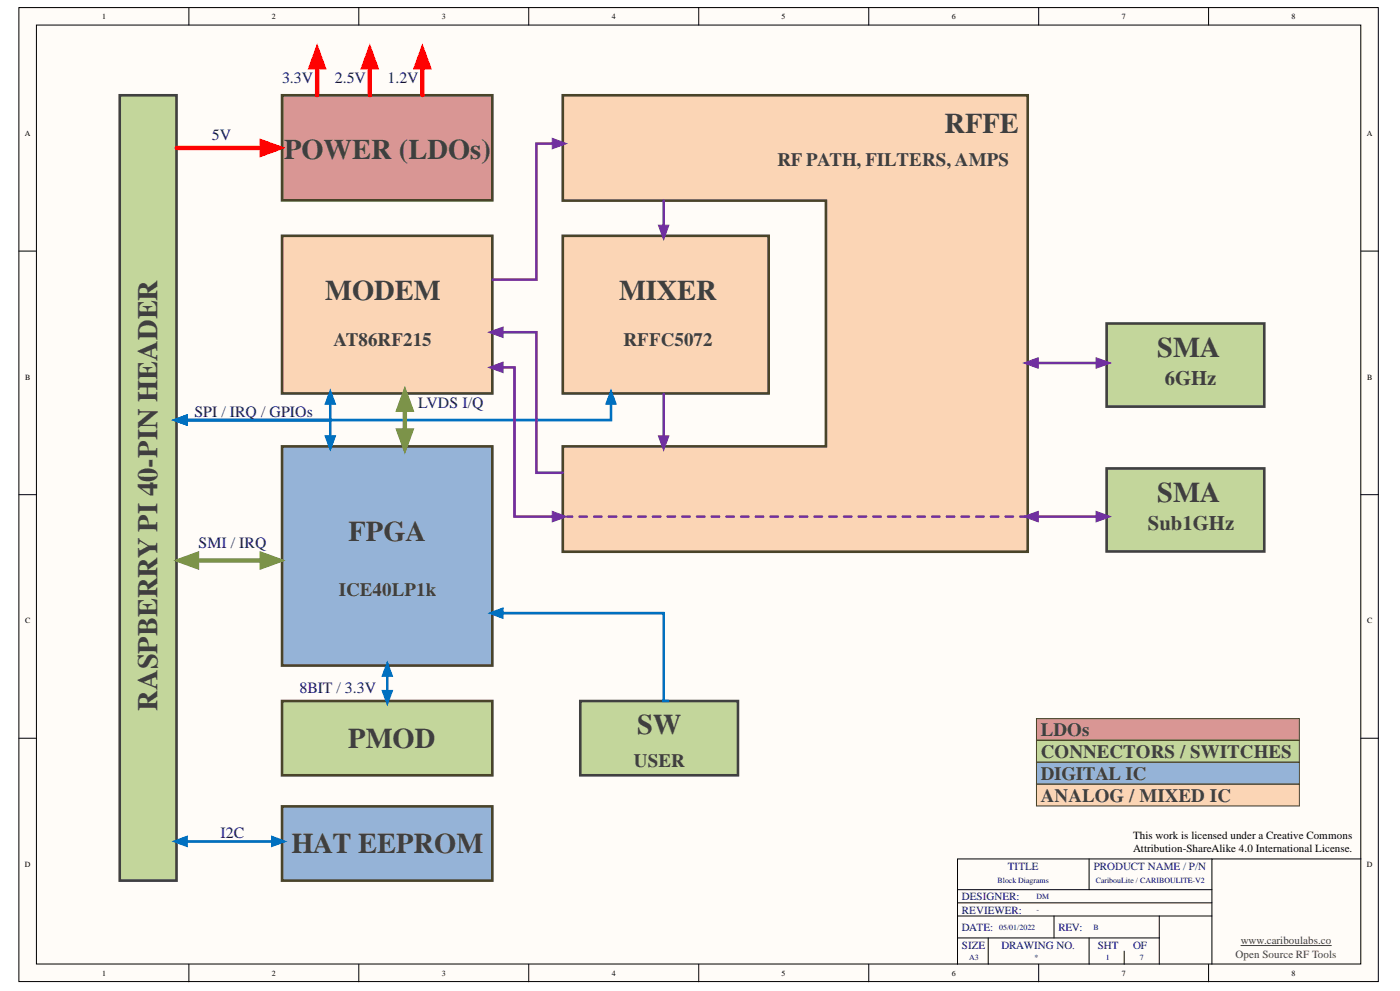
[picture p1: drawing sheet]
<svg xmlns="http://www.w3.org/2000/svg" width="420mm" height="297mm" viewBox="0 0 420 297" stroke-linecap="round" stroke-linejoin="round" font-family="sans-serif">
<g fill="#fffcf8" stroke="#000" stroke-width=".3">
<path d="M5.7 2.3h407.6v291.9h-407.6z"/>
<path d="M10.9 7.5h397.1v281.5h-397.1z"/>
</g>
<g fill="none" stroke="#000" stroke-width=".3">
<path d="M56.6 2.3v5.2M107.6 2.3v5.2M158.5 2.3v5.2M209.5 2.3v5.2M260.5 2.3v5.2M311.5 2.3v5.2M362.4 2.3v5.2M5.7 75.3h5.2M408.1 75.3h5.3M5.7 148.3h5.2M408.1 148.3h5.3M5.7 221.3h5.2"/>
<path d="M408.1 221.3h5.3M326.6 257.5v9.2M363.4 257.5h-76.3v9.2M408.1 257.5h-44.7v31.5M287.1 270.6h76.3M316.1 274.6v6.5M347.6 274.6v14.4M363.4 274.6h-76.3v6.5M363.4 266.7h-76.3v7.9M56.6 289v5.3M107.6 289v5.3M158.5 289v5.3"/>
<path d="M209.5 289v5.3M260.5 289v5.3M287.1 281.1v7.9M287.1 281.1h60.5M296.3 281.1v7.9M311.5 289v5.3M326.6 281.1v7.9M337.1 285.1v3.9M362.4 289v5.3"/>
</g>
<path d="M372.1 283.4h27.1" fill="none" stroke="#404040" stroke-width=".3"/>
<path d="M35.9 28.6h17v235.4h-17z" fill="#c3d69b" stroke="#404040" stroke-width=".79"/>
<path d="M84.6 210.1h63v22.3h-63z" fill="#c3d69b" stroke="#494429" stroke-width=".79"/>
<path d="M84.6 133.8h63v65.7h-63z" fill="#95b3d7" stroke="#494429" stroke-width=".79"/>
<g fill="#fbd5b5" stroke="#494429" stroke-width=".79">
<path d="M84.6 70.7h63v47.2h-63z"/>
<path d="M168.8 70.7h61.7v47.2h-61.7z"/>
</g>
<path d="M84.6 28.6h63v31.5h-63z" fill="#d99694" stroke="#494429" stroke-width=".79"/>
<path d="M84.6 241.7h63v22.3h-63z" fill="#95b3d7" stroke="#494429" stroke-width=".79"/>
<path d="M168.8 28.6h139.4v136.8h-139.4v-31.6h78.9v-73.7h-78.9z" fill-rule="evenodd" fill="#fbd5b5" stroke="#494429" stroke-width=".79"/>
<g fill="#c3d69b" stroke="#404040" stroke-width=".79">
<path d="M331.8 97h47.3v24.9h-47.3z"/>
<path d="M331.8 140.4h47.3v24.9h-47.3z"/>
<path d="M174 210.1h47.3v22.3h-47.3z"/>
</g>
<path d="M95.1 15.4v13.2M110.9 15.4v13.2M126.7 15.4v13.2M53 44.3h30.3" fill="none" stroke="#f00" stroke-width="1.3"/>
<g fill="#f00" stroke="#f00" stroke-width=".3">
<path d="M78 41.7l7.2 2.6-7.2 2.7z"/>
<path d="M95.1 13.4l2.6 7.3h-5.2z"/>
<path d="M110.9 13.4l2.6 7.3h-5.3z"/>
<path d="M126.7 13.4l2.6 7.3h-5.3z"/>
</g>
<path d="M99 118v7.9h-46M183.2 118v7.9h-130.2M53 125.9h46v7.9M116.1 199.6v10.5M147.7 183.8h51.3v26.3h1.3M53 252.2h31.6" fill="none" stroke="#0070c0" stroke-width=".79"/>
<g fill="#0070c0" stroke="#0070c0" stroke-width=".3">
<path d="M51.8 125.9l4.4-1.6v3.2z"/>
<path d="M99 116.8l1.6 4.4h-3.1z"/>
<path d="M97.5 130.6h3.1l-1.6 4.4z"/>
<path d="M183.2 116.8l1.6 4.4h-3.2z"/>
<path d="M146.5 183.8l4.4-1.6v3.2z"/>
<path d="M116.1 198.4l1.6 4.3h-3.1z"/>
<path d="M114.6 206.9h3.1l-1.6 4.4z"/>
<path d="M81.4 250.6l4.4 1.6-4.4 1.6z"/>
<path d="M51.8 252.2l4.4-1.6v3.2z"/>
</g>
<path d="M121.4 118v15.8M54.3 168h29" fill="none" stroke="#76923c" stroke-width="1.3"/>
<g fill="#76923c" stroke="#76923c" stroke-width=".3">
<path d="M121.4 116l2.6 7.3h-5.2z"/>
<path d="M118.8 128.5h5.2l-2.6 7.3z"/>
<path d="M52.4 168l7.2-2.6v5.2z"/>
<path d="M78 165.4l7.2 2.6-7.2 2.6z"/>
</g>
<path d="M168.8 43h-7.9v40.8h-13.2M199 60.1v10.6M147.7 99.6h13.2v42.1h7.9M147.7 110.1h6.6v44.7h14.5M199 118v15.8M308.2 108.8h23.6M308.2 154.8h23.6" fill="none" stroke="#7030a0" stroke-width=".79"/>
<g fill="#7030a0" stroke="#7030a0" stroke-width=".3">
<path d="M197.4 67.5h3.2l-1.6 4.3z"/>
<path d="M197.4 130.6h3.2l-1.6 4.4z"/>
<path d="M165.6 41.5l4.3 1.5-4.3 1.6z"/>
<path d="M146.5 99.6l4.4-1.6v3.2z"/>
<path d="M146.5 110.1l4.4-1.6v3.2z"/>
<path d="M165.6 153.3l4.3 1.5-4.3 1.6z"/>
<path d="M328.7 153.3l4.3 1.5-4.3 1.6z"/>
<path d="M307 154.8l4.3-1.5v3.1z"/>
<path d="M328.7 107.2l4.3 1.6-4.3 1.6z"/>
<path d="M307 108.8l4.3-1.6v3.2z"/>
</g>
<path d="M308.2 154.8h-138.1" fill="none" stroke="#7030a0" stroke-width=".79" stroke-dasharray="2.2 2.2"/>
<path d="M310.8 215.4h78.8v6.5h-78.8z" fill="#d99694" stroke="#494429" stroke-width=".3"/>
<path d="M310.8 221.9h78.8v6.5h-78.8z" fill="#c3d69b" stroke="#494429" stroke-width=".3"/>
<path d="M310.8 228.5h78.8v6.5h-78.8z" fill="#95b3d7" stroke="#494429" stroke-width=".3"/>
<path d="M310.8 235.1h78.8v6.5h-78.8z" fill="#fbd5b5" stroke="#494429" stroke-width=".3"/>
<g font-size="8.5" fill="#3f3f3f">
<text x="283.2" y="39.9">RFFE</text>
<text x="85.2" y="47.8">POWER (LDOs)</text>
<text x="97.5" y="89.8">MODEM</text>
<text x="185.6" y="89.8">MIXER</text>
<text x="347" y="106.9">SMA</text>
<text x="347" y="150.4">SMA</text>
<text x="104.5" y="162.2">FPGA</text>
<text x="47.2" y="213" transform="rotate(-90 47.2 213)">RASPBERRY PI 40-PIN HEADER</text>
<text x="191" y="220.1">SW</text>
<text x="104.4" y="224.1">PMOD</text>
<text x="87.4" y="255.6">HAT EEPROM</text>
</g>
<g font-size="6.2" fill="#3f3f3f">
<text x="349.3" y="115.4">6GHz</text>
<text x="344.2" y="158.8">Sub1GHz</text>
</g>
<g font-size="5.7" fill="#3f3f3f">
<text x="233.1" y="49.7">RF PATH, FILTERS, AMPS</text>
<text x="100" y="103.6">AT86RF215</text>
<text x="187" y="103.6">RFFC5072</text>
<text x="101.6" y="178.6">ICE40LP1k</text>
<text x="312.1" y="220.7">LDOs</text>
<text x="312.1" y="227.3">CONNECTORS / SWITCHES</text>
<text x="190.1" y="229.9">USER</text>
<text x="312.1" y="233.9">DIGITAL IC</text>
<text x="312.1" y="240.5">ANALOG / MIXED IC</text>
</g>
<g font-size="4.7" fill="#000080">
<text x="84.6" y="24.9">3.3V</text>
<text x="100.4" y="24.9">2.5V</text>
<text x="116.2" y="24.9">1.2V</text>
<text x="63.5" y="42">5V</text>
<text x="58.3" y="124.9">SPI / IRQ / GPIOs</text>
<text x="125.4" y="122.2">LVDS I/Q</text>
<text x="59.6" y="164.3">SMI / IRQ</text>
<text x="89.8" y="207.7">8BIT / 3.3V</text>
<text x="66.2" y="251.2">I2C</text>
</g>
<g font-size="3.3">
<text x="339.7" y="251.4">This work is licensed under a Creative Commons</text>
<text x="339.7" y="255.4">Attribution-ShareAlike 4.0 International License.</text>
</g>
<g font-size="3.3" fill="#000080">
<text x="302.2" y="260.7">TITLE</text>
<text x="328" y="260.7">PRODUCT NAME / P/N</text>
<text x="288.5" y="269.9">DESIGNER:</text>
<text x="288.5" y="273.8">REVIEWER:</text>
<text x="288.5" y="279.1">DATE:</text>
<text x="317.4" y="279.1">REV:</text>
<text x="288.5" y="284.4">SIZE</text>
<text x="300.3" y="284.4">DRAWING NO.</text>
<text x="329.2" y="284.4">SHT</text>
<text x="339.7" y="284.4">OF</text>
</g>
<g font-size="3.3" fill="#404040">
<text x="370.5" y="287">Open Source RF Tools</text>
<text x="372.1" y="283.1">www.cariboulabs.co</text>
</g>
<g font-size="2.4">
<text x="30.6" y="5.7">1</text>
<text x="81.5" y="5.7">2</text>
<text x="132.5" y="5.7">3</text>
<text x="183.4" y="5.7">4</text>
<text x="234.4" y="5.7">5</text>
<text x="285.4" y="5.7">6</text>
<text x="336.4" y="5.7">7</text>
<text x="387.3" y="5.7">8</text>
<text x="7.4" y="40.9">A</text>
<text x="409.9" y="40.9">A</text>
<text x="7.5" y="113.8">B</text>
<text x="410" y="113.8">B</text>
<text x="7.5" y="186.9">C</text>
<text x="410" y="186.9">C</text>
<text x="7.4" y="259.9">D</text>
<text x="409.9" y="259.9">D</text>
<text x="30.6" y="292.4">1</text>
<text x="81.5" y="292.4">2</text>
<text x="132.5" y="292.4">3</text>
<text x="183.4" y="292.4">4</text>
<text x="234.4" y="292.4">5</text>
<text x="285.4" y="292.4">6</text>
<text x="336.4" y="292.4">7</text>
<text x="387.3" y="292.4">8</text>
</g>
<g font-size="2.4" fill="#000080">
<text x="299.1" y="264.8">Block Diagrams</text>
<text x="310.8" y="269.6">DM</text>
<text x="328.6" y="264.8">CaribouLite / CARIBOULITE-V2</text>
<text x="310.8" y="273.5">-</text>
<text x="299.6" y="278.7">05/01/2022</text>
<text x="327.9" y="278.7">B</text>
<text x="290.6" y="287.7">A3</text>
<text x="310.2" y="287.7">*</text>
<text x="331.5" y="287.7">1</text>
<text x="341.8" y="287.7">7</text>
</g>
</svg>
